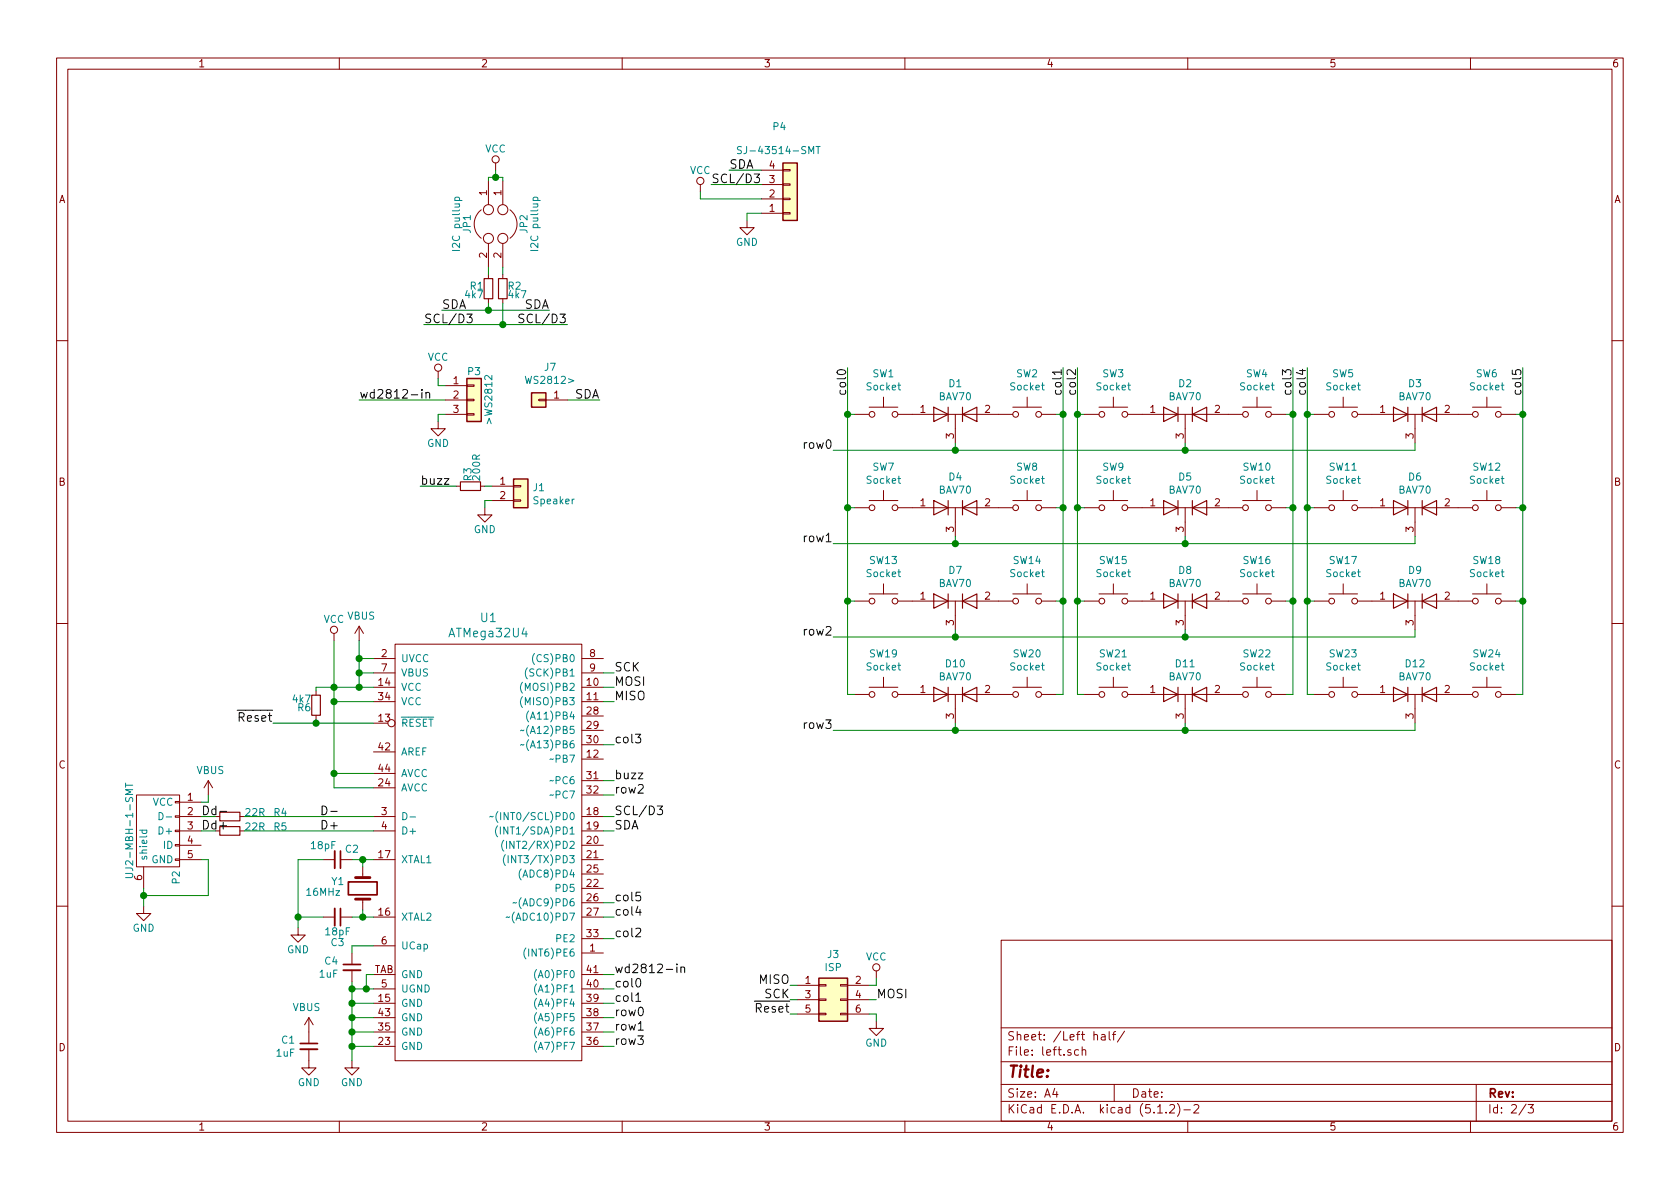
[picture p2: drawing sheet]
EESchema Schematic File Version 4
LIBS:lets_split_panel-cache
EELAYER 26 0
EELAYER END
$Descr A4 11693 8268
encoding utf-8
Sheet 2 3
Title ""
Date ""
Rev ""
Comp ""
Comment1 ""
Comment2 ""
Comment3 ""
Comment4 ""
$EndDescr
$Comp
L lets_split_panel-rescue:VCC-RESCUE-lets_split_panel #PWR01
U 1 1
P 4875 1325
F 0 "#PWR01" H 4875 1175 50  0001 C CNN
F 1 "VCC" H 4875 1475 50  0000 C CNN
F 2 "" H 4875 1325 50  0000 C CNN
F 3 "" H 4875 1325 50  0000 C CNN
	1    4875 1325
	1    0    0    -1  
$EndComp
$Comp
L lets_split_panel-rescue:GND-RESCUE-lets_split_panel #PWR02
U 1 1
P 5200 1525
F 0 "#PWR02" H 5200 1275 50  0001 C CNN
F 1 "GND" H 5200 1375 50  0000 C CNN
F 2 "" H 5200 1525 50  0000 C CNN
F 3 "" H 5200 1525 50  0000 C CNN
	1    5200 1525
	1    0    0    -1  
$EndComp
$Comp
L lets_split_panel-rescue:VCC-RESCUE-lets_split_panel #PWR03
U 1 1
P 2325 4450
F 0 "#PWR03" H 2325 4300 50  0001 C CNN
F 1 "VCC" H 2325 4600 50  0000 C CNN
F 2 "" H 2325 4450 50  0000 C CNN
F 3 "" H 2325 4450 50  0000 C CNN
	1    2325 4450
	1    0    0    -1  
$EndComp
$Comp
L lets_split_panel-rescue:GND-RESCUE-lets_split_panel #PWR04
U 1 1
P 2450 7375
F 0 "#PWR04" H 2450 7125 50  0001 C CNN
F 1 "GND" H 2450 7225 50  0000 C CNN
F 2 "" H 2450 7375 50  0000 C CNN
F 3 "" H 2450 7375 50  0000 C CNN
	1    2450 7375
	1    0    0    -1  
$EndComp
$Comp
L lets_split_panel-rescue:R_Small-RESCUE-lets_split_panel R2
U 1 1
P 3500 2000
F 0 "R2" H 3530 2020 50  0000 L CNN
F 1 "4k7" H 3530 1960 50  0000 L CNN
F 2 "Resistors_SMD:R_0603" H 3500 2000 50  0001 C CNN
F 3 "" H 3500 2000 50  0000 C CNN
	1    3500 2000
	1    0    0    -1  
$EndComp
$Comp
L lets_split_panel-rescue:R_Small-RESCUE-lets_split_panel R1
U 1 1
P 3400 2000
F 0 "R1" H 3430 2020 50  0000 L CNN
F 1 "4k7" H 3430 1960 50  0000 L CNN
F 2 "Resistors_SMD:R_0603" H 3400 2000 50  0001 C CNN
F 3 "" H 3400 2000 50  0000 C CNN
	1    3400 2000
	-1   0    0    -1  
$EndComp
$Comp
L lets_split_panel-rescue:Jumper-RESCUE-lets_split_panel JP1
U 1 1
P 3400 1550
F 0 "JP1" H 3400 1700 50  0000 C CNN
F 1 "I2C pullup" H 3400 1775 50  0000 C CNN
F 2 "Jumpers:Solder-jumper-NO" H 3400 1550 50  0001 C CNN
F 3 "" H 3400 1550 50  0000 C CNN
	1    3400 1550
	0    -1   1    0   
$EndComp
$Comp
L lets_split_panel-rescue:VCC-RESCUE-lets_split_panel #PWR05
U 1 1
P 3450 1175
F 0 "#PWR05" H 3450 1025 50  0001 C CNN
F 1 "VCC" H 3450 1325 50  0000 C CNN
F 2 "" H 3450 1175 50  0000 C CNN
F 3 "" H 3450 1175 50  0000 C CNN
	1    3450 1175
	1    0    0    -1  
$EndComp
$Comp
L lets_split_panel-rescue:USB_OTG-RESCUE-lets_split-RESCUE-lets_split_panel P2
U 1 1
P 1100 5775
F 0 "P2" H 1425 5650 50  0000 C CNN
F 1 "UJ2-MBH-1-SMT" H 1100 5975 50  0000 C CNN
F 2 "Connectors:USB-Mini-B-SMD" V 1050 5675 50  0001 C CNN
F 3 "" V 1050 5675 50  0000 C CNN
	1    1100 5775
	0    -1   1    0   
$EndComp
$Comp
L lets_split_panel-rescue:Conn_01x03-RESCUE-lets_split_panel P3
U 1 1
P 3300 2775
AR Path="/59DDE6F8" Ref="P3"  Part="1" 
AR Path="/5A0DE9BD/59DDE6F8" Ref="P3"  Part="1" 
F 0 "P3" H 3300 2975 50  0000 C CNN
F 1 ">WS2812" V 3400 2775 50  0000 C CNN
F 2 "Wirepads:SMD_PAD_1x03_Pitch2.54mm" H 3300 2775 50  0001 C CNN
F 3 "" H 3300 2775 50  0000 C CNN
	1    3300 2775
	1    0    0    -1  
$EndComp
$Comp
L lets_split_panel-rescue:VCC-RESCUE-lets_split_panel #PWR07
U 1 1
P 3050 2625
F 0 "#PWR07" H 3050 2475 50  0001 C CNN
F 1 "VCC" H 3050 2775 50  0000 C CNN
F 2 "" H 3050 2625 50  0000 C CNN
F 3 "" H 3050 2625 50  0000 C CNN
	1    3050 2625
	1    0    0    -1  
$EndComp
$Comp
L lets_split_panel-rescue:GND-RESCUE-lets_split_panel #PWR08
U 1 1
P 3050 2925
F 0 "#PWR08" H 3050 2675 50  0001 C CNN
F 1 "GND" H 3050 2775 50  0000 C CNN
F 2 "" H 3050 2925 50  0000 C CNN
F 3 "" H 3050 2925 50  0000 C CNN
	1    3050 2925
	1    0    0    -1  
$EndComp
$Comp
L lets_split_panel-rescue:Conn_01x02-RESCUE-lets_split_panel J1
U 1 1
P 3625 3375
F 0 "J1" H 3705 3367 50  0000 L CNN
F 1 "Speaker" H 3705 3276 50  0000 L CNN
F 2 "Buzzers_Beepers:Buzzer_12x9.5RM7.6" H 3625 3375 50  0001 C CNN
F 3 "" H 3625 3375 50  0001 C CNN
	1    3625 3375
	1    0    0    -1  
$EndComp
$Comp
L lets_split_panel-rescue:GND-RESCUE-lets_split_panel #PWR09
U 1 1
P 3375 3525
F 0 "#PWR09" H 3375 3275 50  0001 C CNN
F 1 "GND" H 3375 3375 50  0000 C CNN
F 2 "" H 3375 3525 50  0000 C CNN
F 3 "" H 3375 3525 50  0000 C CNN
	1    3375 3525
	1    0    0    -1  
$EndComp
$Comp
L lets_split_panel-rescue:R_Small-RESCUE-lets_split_panel R3
U 1 1
P 3275 3375
F 0 "R3" H 3305 3395 50  0000 L CNN
F 1 "200R" H 3305 3335 50  0000 L CNN
F 2 "Resistors_SMD:R_0603" H 3275 3375 50  0001 C CNN
F 3 "" H 3275 3375 50  0000 C CNN
	1    3275 3375
	0    -1   -1   0   
$EndComp
$Comp
L lets_split_panel-rescue:Conn_01x04-RESCUE-lets_split_panel P4
U 1 1
P 5500 1375
F 0 "P4" H 5425 875 50  0000 C CNN
F 1 "SJ-43514-SMT" H 5419 1041 50  0000 C CNN
F 2 "Connectors:SJ-4351X-SMT" H 5500 1375 50  0001 C CNN
F 3 "" H 5500 1375 50  0001 C CNN
	1    5500 1375
	1    0    0    1   
$EndComp
$Comp
L lets_split_panel-rescue:ATMega32U4-RESCUE-lets_split_panel U1
U 1 1
P 2850 5225
AR Path="/5A0C4D11" Ref="U1"  Part="1" 
AR Path="/5A0DE9BD/5A0C4D11" Ref="U1"  Part="1" 
F 0 "U1" H 3400 6162 60  0000 C CNN
F 1 "ATMega32U4" H 3400 6056 60  0000 C CNN
F 2 "SeeedOPL-IC-2016:QFN44G-0.5-7X7MM" H 4550 6175 60  0001 C CNN
F 3 "" H 4550 6175 60  0000 C CNN
	1    2850 5225
	1    0    0    -1  
$EndComp
$Comp
L lets_split_panel-rescue:Crystal-RESCUE-lets_split_panel Y1
U 1 1
P 2525 6175
F 0 "Y1" V 2475 6300 50  0000 L CNN
F 1 "16MHz" V 2550 6325 50  0000 L CNN
F 2 "Crystals:Crystal_SMD_Abracon_ABM3-2pin_5.0x3.2mm" H 2525 6175 50  0001 C CNN
F 3 "" H 2525 6175 50  0001 C CNN
	1    2525 6175
	0    -1   1    0   
$EndComp
$Comp
L lets_split_panel-rescue:R_Small-RESCUE-lets_split_panel R6
U 1 1
P 2200 4900
F 0 "R6" H 2230 4920 50  0000 L CNN
F 1 "4k7" H 2230 4860 50  0000 L CNN
F 2 "Resistors_SMD:R_0603" H 2200 4900 50  0001 C CNN
F 3 "" H 2200 4900 50  0000 C CNN
	1    2200 4900
	-1   0    0    1   
$EndComp
$Comp
L lets_split_panel-rescue:VBUS-RESCUE-lets_split_panel #PWR011
U 1 1
P 2500 4450
F 0 "#PWR011" H 2500 4300 50  0001 C CNN
F 1 "VBUS" H 2515 4623 50  0000 C CNN
F 2 "" H 2500 4450 50  0001 C CNN
F 3 "" H 2500 4450 50  0001 C CNN
	1    2500 4450
	1    0    0    -1  
$EndComp
$Comp
L lets_split_panel-rescue:C_Small-RESCUE-lets_split_panel C4
U 1 1
P 2450 6725
F 0 "C4" H 2542 6771 50  0000 L CNN
F 1 "1uF" H 2542 6680 50  0000 L CNN
F 2 "Capacitors_SMD:C_0603" H 2450 6725 50  0001 C CNN
F 3 "" H 2450 6725 50  0001 C CNN
	1    2450 6725
	-1   0    0    -1  
$EndComp
$Comp
L lets_split_panel-rescue:C_Small-RESCUE-lets_split_panel C2
U 1 1
P 2350 5975
F 0 "C2" V 2275 6075 50  0000 C CNN
F 1 "18pF" V 2250 5875 50  0000 C CNN
F 2 "Capacitors_SMD:C_0603" H 2350 5975 50  0001 C CNN
F 3 "" H 2350 5975 50  0001 C CNN
	1    2350 5975
	0    1    1    0   
$EndComp
$Comp
L lets_split_panel-rescue:C_Small-RESCUE-lets_split_panel C3
U 1 1
P 2350 6375
F 0 "C3" V 2525 6375 50  0000 C CNN
F 1 "18pF" V 2450 6375 50  0000 C CNN
F 2 "Capacitors_SMD:C_0603" H 2350 6375 50  0001 C CNN
F 3 "" H 2350 6375 50  0001 C CNN
	1    2350 6375
	0    1    1    0   
$EndComp
$Comp
L lets_split_panel-rescue:R_Small-RESCUE-lets_split_panel R4
U 1 1
P 1600 5675
F 0 "R4" V 1625 5375 50  0000 R CNN
F 1 "22R" V 1625 5575 50  0000 R CNN
F 2 "Resistors_SMD:R_0603" H 1600 5675 50  0001 C CNN
F 3 "" H 1600 5675 50  0000 C CNN
	1    1600 5675
	0    -1   -1   0   
$EndComp
$Comp
L lets_split_panel-rescue:R_Small-RESCUE-lets_split_panel R5
U 1 1
P 1600 5775
F 0 "R5" V 1625 5475 50  0000 R CNN
F 1 "22R" V 1625 5675 50  0000 R CNN
F 2 "Resistors_SMD:R_0603" H 1600 5775 50  0001 C CNN
F 3 "" H 1600 5775 50  0000 C CNN
	1    1600 5775
	0    -1   -1   0   
$EndComp
$Comp
L lets_split_panel-rescue:VBUS-RESCUE-lets_split_panel #PWR012
U 1 1
P 1450 5525
F 0 "#PWR012" H 1450 5375 50  0001 C CNN
F 1 "VBUS" H 1465 5698 50  0000 C CNN
F 2 "" H 1450 5525 50  0001 C CNN
F 3 "" H 1450 5525 50  0001 C CNN
	1    1450 5525
	1    0    0    -1  
$EndComp
$Comp
L lets_split_panel-rescue:GND-RESCUE-lets_split_panel #PWR013
U 1 1
P 2075 6450
F 0 "#PWR013" H 2075 6200 50  0001 C CNN
F 1 "GND" H 2075 6300 50  0000 C CNN
F 2 "" H 2075 6450 50  0000 C CNN
F 3 "" H 2075 6450 50  0000 C CNN
	1    2075 6450
	1    0    0    -1  
$EndComp
$Comp
L lets_split_panel-rescue:GND-RESCUE-lets_split_panel #PWR014
U 1 1
P 1000 6300
F 0 "#PWR014" H 1000 6050 50  0001 C CNN
F 1 "GND" H 1000 6150 50  0000 C CNN
F 2 "" H 1000 6300 50  0000 C CNN
F 3 "" H 1000 6300 50  0000 C CNN
	1    1000 6300
	1    0    0    -1  
$EndComp
$Comp
L lets_split_panel-rescue:C_Small-RESCUE-lets_split_panel C1
U 1 1
P 2150 7275
F 0 "C1" H 2242 7321 50  0000 L CNN
F 1 "1uF" H 2242 7230 50  0000 L CNN
F 2 "Capacitors_SMD:C_0603" H 2150 7275 50  0001 C CNN
F 3 "" H 2150 7275 50  0001 C CNN
	1    2150 7275
	-1   0    0    -1  
$EndComp
$Comp
L lets_split_panel-rescue:VBUS-RESCUE-lets_split_panel #PWR016
U 1 1
P 2150 7175
F 0 "#PWR016" H 2150 7025 50  0001 C CNN
F 1 "VBUS" H 2165 7348 50  0000 C CNN
F 2 "" H 2150 7175 50  0001 C CNN
F 3 "" H 2150 7175 50  0001 C CNN
	1    2150 7175
	-1   0    0    -1  
$EndComp
$Comp
L lets_split_panel-rescue:GND-RESCUE-lets_split_panel #PWR017
U 1 1
P 2150 7375
F 0 "#PWR017" H 2150 7125 50  0001 C CNN
F 1 "GND" H 2150 7225 50  0000 C CNN
F 2 "" H 2150 7375 50  0000 C CNN
F 3 "" H 2150 7375 50  0000 C CNN
	1    2150 7375
	-1   0    0    -1  
$EndComp
Text Label 2225 5675 0    60   ~ 0
D-
Text Label 2225 5775 0    60   ~ 0
D+
$Comp
L lets_split_panel-rescue:Jumper-RESCUE-lets_split_panel JP2
U 1 1
P 3500 1550
F 0 "JP2" H 3500 1700 50  0000 C CNN
F 1 "I2C pullup" H 3500 1775 50  0000 C CNN
F 2 "Jumpers:Solder-jumper-NO" H 3500 1550 50  0001 C CNN
F 3 "" H 3500 1550 50  0000 C CNN
	1    3500 1550
	0    1    1    0   
$EndComp
$Comp
L lets_split_panel-rescue:Conn_02x03_Odd_Even-RESCUE-lets_split_panel J3
U 1 1
P 5750 6950
F 0 "J3" H 5800 7267 50  0000 C CNN
F 1 "ISP" H 5800 7176 50  0000 C CNN
F 2 "Pin_Headers:Pin_Header_Straight_2x03_Pitch2.54mm" H 5750 6950 50  0001 C CNN
F 3 "" H 5750 6950 50  0001 C CNN
	1    5750 6950
	1    0    0    -1  
$EndComp
$Comp
L lets_split_panel-rescue:VCC-RESCUE-lets_split_panel #PWR018
U 1 1
P 6100 6800
F 0 "#PWR018" H 6100 6650 50  0001 C CNN
F 1 "VCC" H 6100 6950 50  0000 C CNN
F 2 "" H 6100 6800 50  0000 C CNN
F 3 "" H 6100 6800 50  0000 C CNN
	1    6100 6800
	1    0    0    -1  
$EndComp
$Comp
L lets_split_panel-rescue:GND-RESCUE-lets_split_panel #PWR019
U 1 1
P 6100 7100
F 0 "#PWR019" H 6100 6850 50  0001 C CNN
F 1 "GND" H 6100 6950 50  0000 C CNN
F 2 "" H 6100 7100 50  0000 C CNN
F 3 "" H 6100 7100 50  0000 C CNN
	1    6100 7100
	1    0    0    -1  
$EndComp
Wire Wire Line
	4200 7275 4275 7275
Wire Wire Line
	4200 7175 4275 7175
Wire Wire Line
	4200 7075 4275 7075
Wire Wire Line
	4200 6975 4275 6975
Wire Wire Line
	4200 6875 4275 6875
Wire Wire Line
	4200 6775 4275 6775
Wire Wire Line
	4200 6525 4275 6525
Wire Wire Line
	4200 6375 4275 6375
Wire Wire Line
	4200 6275 4275 6275
Wire Wire Line
	4200 5775 4275 5775
Wire Wire Line
	4200 5675 4275 5675
Wire Wire Line
	4200 5525 4275 5525
Wire Wire Line
	4200 5425 4275 5425
Wire Wire Line
	4200 5175 4275 5175
Wire Wire Line
	4200 4875 4275 4875
Wire Wire Line
	4200 4775 4275 4775
Wire Wire Line
	4200 4675 4275 4675
Wire Wire Line
	6100 6850 6100 6800
Wire Wire Line
	6050 6850 6100 6850
Wire Wire Line
	6100 7050 6100 7100
Wire Wire Line
	6050 7050 6100 7050
Connection ~ 3450 1225
Wire Wire Line
	3450 1225 3450 1175
Wire Wire Line
	3500 1225 3500 1250
Wire Wire Line
	3400 1225 3450 1225
Wire Wire Line
	3400 1250 3400 1225
Connection ~ 2500 4675
Connection ~ 2500 4775
Connection ~ 2550 6875
Wire Wire Line
	2550 6775 2550 6875
Wire Wire Line
	2600 6775 2550 6775
Connection ~ 1000 6225
Wire Wire Line
	1450 5975 1400 5975
Wire Wire Line
	1450 6225 1450 5975
Wire Wire Line
	1000 6225 1450 6225
Wire Wire Line
	2075 5975 2075 6375
Wire Wire Line
	2450 7275 2600 7275
Wire Wire Line
	2250 6375 2075 6375
Wire Wire Line
	2075 5975 2250 5975
Wire Wire Line
	1000 6175 1000 6225
Wire Wire Line
	1450 5575 1450 5525
Wire Wire Line
	1400 5575 1450 5575
Wire Wire Line
	2600 5775 1700 5775
Wire Wire Line
	1700 5675 2600 5675
Connection ~ 2075 6375
Connection ~ 2525 5975
Connection ~ 2525 6375
Connection ~ 2450 6875
Wire Wire Line
	2450 6575 2600 6575
Wire Wire Line
	2450 6625 2450 6575
Connection ~ 2500 4575
Wire Wire Line
	2600 4575 2500 4575
Wire Wire Line
	2500 4675 2600 4675
Wire Wire Line
	2500 4775 2500 4675
Wire Wire Line
	2200 4775 2200 4800
Connection ~ 2200 5025
Wire Wire Line
	2200 5025 2200 5000
Wire Wire Line
	2450 6375 2525 6375
Wire Wire Line
	2525 6325 2525 6375
Wire Wire Line
	2450 5975 2525 5975
Wire Wire Line
	2525 6025 2525 5975
Connection ~ 2325 5375
Wire Wire Line
	2325 5375 2600 5375
Connection ~ 2325 4875
Wire Wire Line
	2325 5475 2600 5475
Connection ~ 2325 4775
Wire Wire Line
	2325 4875 2600 4875
Wire Wire Line
	3950 2775 4175 2775
Connection ~ 2450 6975
Wire Wire Line
	2450 6875 2550 6875
Connection ~ 2450 7075
Wire Wire Line
	2450 6975 2600 6975
Wire Wire Line
	2500 2775 3100 2775
Wire Wire Line
	3375 3375 3425 3375
Wire Wire Line
	3375 3475 3375 3525
Wire Wire Line
	3425 3475 3375 3475
Wire Wire Line
	3050 2875 3100 2875
Wire Wire Line
	3050 2925 3050 2875
Wire Wire Line
	3050 2675 3100 2675
Wire Wire Line
	3050 2625 3050 2675
Wire Wire Line
	4875 1325 4875 1375
Wire Wire Line
	5200 1475 5300 1475
Wire Wire Line
	5200 1525 5200 1475
Connection ~ 3500 2250
Connection ~ 3400 2150
Wire Wire Line
	3500 1850 3500 1900
Wire Wire Line
	3400 1900 3400 1850
Wire Wire Line
	3400 2150 3400 2100
Wire Wire Line
	3075 2150 3400 2150
Wire Wire Line
	3500 2250 3500 2100
Wire Wire Line
	2950 2250 3500 2250
Wire Wire Line
	2325 4450 2325 4775
Wire Wire Line
	2200 4775 2325 4775
Connection ~ 2450 7175
Wire Wire Line
	2450 7075 2600 7075
Connection ~ 2450 7275
Wire Wire Line
	2450 7175 2600 7175
Wire Wire Line
	2450 6825 2450 6875
Wire Wire Line
	4875 1375 5300 1375
Text Label 4275 7275 0    60   ~ 0
row3
Text Label 4275 7175 0    60   ~ 0
row1
Text Label 4275 7075 0    60   ~ 0
row0
Text Label 4275 6975 0    60   ~ 0
col1
Text Label 4275 6875 0    60   ~ 0
col0
Text Label 4275 6775 0    60   ~ 0
wd2812-in
Text Label 4275 6525 0    60   ~ 0
col2
Text Label 4275 6375 0    60   ~ 0
col4
Text Label 4275 6275 0    60   ~ 0
col5
Text Label 4275 5775 0    60   ~ 0
SDA
Text Label 4275 5675 0    60   ~ 0
SCL/D3
Text Label 4275 5525 0    60   ~ 0
row2
Text Label 4275 5425 0    60   ~ 0
buzz
Text Label 4275 5175 0    60   ~ 0
col3
Text Label 4275 4875 0    60   ~ 0
MISO
Text Label 4275 4775 0    60   ~ 0
MOSI
Text Label 4275 4675 0    60   ~ 0
SCK
Wire Wire Line
	5500 6850 5550 6850
Wire Wire Line
	6050 6950 6100 6950
Wire Wire Line
	5550 6950 5500 6950
Text Label 5500 6850 2    60   ~ 0
MISO
Text Label 6100 6950 0    60   ~ 0
MOSI
Text Label 5500 6950 2    60   ~ 0
SCK
Text Label 5800 5075 2    60   ~ 0
row3
Text Label 5800 3775 2    60   ~ 0
row1
Text Label 5800 3125 2    60   ~ 0
row0
Text Label 7400 2550 3    60   ~ 0
col1
Text Label 5900 2550 3    60   ~ 0
col0
Text Label 9000 2550 3    60   ~ 0
col3
Text Label 5800 4425 2    60   ~ 0
row2
Text Label 7500 2550 3    60   ~ 0
col2
Text Label 9100 2550 3    60   ~ 0
col4
Text Label 10600 2550 3    60   ~ 0
col5
Wire Wire Line
	5550 7050 5500 7050
Text Label 5500 7050 2    60   ~ 0
~Reset
Text Label 1900 5025 2    60   ~ 0
~Reset
Wire Wire Line
	3175 3375 2925 3375
Text Label 2925 3375 0    60   ~ 0
buzz
Text Label 2500 2775 0    60   ~ 0
wd2812-in
Text Label 4175 2775 2    60   ~ 0
SDA
Text Label 3825 2150 2    60   ~ 0
SDA
Text Label 3075 2150 0    60   ~ 0
SDA
Text Label 3950 2250 2    60   ~ 0
SCL/D3
Text Label 2950 2250 0    60   ~ 0
SCL/D3
Wire Wire Line
	5300 1175 5075 1175
Text Label 5075 1175 0    60   ~ 0
SDA
Wire Wire Line
	5300 1275 4950 1275
Text Label 4950 1275 0    60   ~ 0
SCL/D3
Wire Wire Line
	1400 5675 1500 5675
Wire Wire Line
	1400 5775 1500 5775
Text Label 1400 5675 0    60   ~ 0
Dd-
Text Label 1400 5775 0    60   ~ 0
Dd+
$Comp
L lets_split_panel-rescue:Conn_01x01-RESCUE-lets_split_panel J7
U 1 1
P 3750 2775
F 0 "J7" H 3670 2550 50  0000 C CNN
F 1 "WS2812>" H 3670 2641 50  0000 C CNN
F 2 "Pin_Headers:Pin_Header_Straight_1x01_Pitch2.54mm" H 3750 2775 50  0001 C CNN
F 3 "~" H 3750 2775 50  0001 C CNN
	1    3750 2775
	-1   0    0    1   
$EndComp
$Comp
L device:D_x2_KCom_AAK D1
U 1 1
P 6650 2875
F 0 "D1" H 6650 3091 50  0000 C CNN
F 1 "BAV70" H 6650 3000 50  0000 C CNN
F 2 "TO_SOT_Packages_SMD:SOT-23" H 6650 2875 50  0001 C CNN
F 3 "" H 6650 2875 50  0001 C CNN
	1    6650 2875
	1    0    0    -1  
$EndComp
$Comp
L lets_split_panel-rescue:SW_Push-RESCUE-lets_split_panel SW1
U 1 1
P 6150 2875
F 0 "SW1" H 6150 3160 50  0000 C CNN
F 1 "Socket" H 6150 3069 50  0000 C CNN
F 2 "CherryMX:Kailh-socket" H 6150 3075 50  0001 C CNN
F 3 "" H 6150 3075 50  0001 C CNN
	1    6150 2875
	1    0    0    -1  
$EndComp
Wire Wire Line
	5950 2875 5900 2875
Wire Wire Line
	5900 2550 5900 2875
Wire Wire Line
	7400 2550 7400 2875
Wire Wire Line
	7400 2875 7350 2875
Wire Wire Line
	6650 3075 6650 3125
Wire Wire Line
	5800 3125 6650 3125
$Comp
L device:D_x2_KCom_AAK D2
U 1 1
P 8250 2875
F 0 "D2" H 8250 3091 50  0000 C CNN
F 1 "BAV70" H 8250 3000 50  0000 C CNN
F 2 "TO_SOT_Packages_SMD:SOT-23" H 8250 2875 50  0001 C CNN
F 3 "" H 8250 2875 50  0001 C CNN
	1    8250 2875
	1    0    0    -1  
$EndComp
Wire Wire Line
	7550 2875 7500 2875
Wire Wire Line
	7500 2550 7500 2875
Wire Wire Line
	9000 2550 9000 2875
Wire Wire Line
	9000 2875 8950 2875
Wire Wire Line
	8250 3125 8250 3075
$Comp
L device:D_x2_KCom_AAK D3
U 1 1
P 9850 2875
F 0 "D3" H 9850 3091 50  0000 C CNN
F 1 "BAV70" H 9850 3000 50  0000 C CNN
F 2 "TO_SOT_Packages_SMD:SOT-23" H 9850 2875 50  0001 C CNN
F 3 "" H 9850 2875 50  0001 C CNN
	1    9850 2875
	1    0    0    -1  
$EndComp
Wire Wire Line
	9150 2875 9100 2875
Wire Wire Line
	9100 2550 9100 2875
Wire Wire Line
	10600 2550 10600 2875
Wire Wire Line
	10600 2875 10550 2875
Wire Wire Line
	9850 3125 9850 3075
Connection ~ 6650 3125
Connection ~ 8250 3125
$Comp
L lets_split_panel-rescue:SW_Push-RESCUE-lets_split_panel SW2
U 1 1
P 7150 2875
F 0 "SW2" H 7150 3160 50  0000 C CNN
F 1 "Socket" H 7150 3069 50  0000 C CNN
F 2 "CherryMX:Kailh-socket" H 7150 3075 50  0001 C CNN
F 3 "" H 7150 3075 50  0001 C CNN
	1    7150 2875
	1    0    0    -1  
$EndComp
$Comp
L lets_split_panel-rescue:SW_Push-RESCUE-lets_split_panel SW3
U 1 1
P 7750 2875
F 0 "SW3" H 7750 3160 50  0000 C CNN
F 1 "Socket" H 7750 3069 50  0000 C CNN
F 2 "CherryMX:Kailh-socket" H 7750 3075 50  0001 C CNN
F 3 "" H 7750 3075 50  0001 C CNN
	1    7750 2875
	1    0    0    -1  
$EndComp
$Comp
L lets_split_panel-rescue:SW_Push-RESCUE-lets_split_panel SW4
U 1 1
P 8750 2875
F 0 "SW4" H 8750 3160 50  0000 C CNN
F 1 "Socket" H 8750 3069 50  0000 C CNN
F 2 "CherryMX:Kailh-socket" H 8750 3075 50  0001 C CNN
F 3 "" H 8750 3075 50  0001 C CNN
	1    8750 2875
	1    0    0    -1  
$EndComp
$Comp
L lets_split_panel-rescue:SW_Push-RESCUE-lets_split_panel SW5
U 1 1
P 9350 2875
F 0 "SW5" H 9350 3160 50  0000 C CNN
F 1 "Socket" H 9350 3069 50  0000 C CNN
F 2 "CherryMX:Kailh-socket" H 9350 3075 50  0001 C CNN
F 3 "" H 9350 3075 50  0001 C CNN
	1    9350 2875
	1    0    0    -1  
$EndComp
$Comp
L lets_split_panel-rescue:SW_Push-RESCUE-lets_split_panel SW6
U 1 1
P 10350 2875
F 0 "SW6" H 10350 3160 50  0000 C CNN
F 1 "Socket" H 10350 3069 50  0000 C CNN
F 2 "CherryMX:Kailh-socket" H 10350 3075 50  0001 C CNN
F 3 "" H 10350 3075 50  0001 C CNN
	1    10350 2875
	1    0    0    -1  
$EndComp
$Comp
L device:D_x2_KCom_AAK D4
U 1 1
P 6650 3525
F 0 "D4" H 6650 3741 50  0000 C CNN
F 1 "BAV70" H 6650 3650 50  0000 C CNN
F 2 "TO_SOT_Packages_SMD:SOT-23" H 6650 3525 50  0001 C CNN
F 3 "" H 6650 3525 50  0001 C CNN
	1    6650 3525
	1    0    0    -1  
$EndComp
$Comp
L lets_split_panel-rescue:SW_Push-RESCUE-lets_split_panel SW7
U 1 1
P 6150 3525
F 0 "SW7" H 6150 3810 50  0000 C CNN
F 1 "Socket" H 6150 3719 50  0000 C CNN
F 2 "CherryMX:Kailh-socket" H 6150 3725 50  0001 C CNN
F 3 "" H 6150 3725 50  0001 C CNN
	1    6150 3525
	1    0    0    -1  
$EndComp
Wire Wire Line
	5950 3525 5900 3525
Wire Wire Line
	7400 3525 7350 3525
Wire Wire Line
	6650 3725 6650 3775
Wire Wire Line
	5800 3775 6650 3775
$Comp
L device:D_x2_KCom_AAK D5
U 1 1
P 8250 3525
F 0 "D5" H 8250 3741 50  0000 C CNN
F 1 "BAV70" H 8250 3650 50  0000 C CNN
F 2 "TO_SOT_Packages_SMD:SOT-23" H 8250 3525 50  0001 C CNN
F 3 "" H 8250 3525 50  0001 C CNN
	1    8250 3525
	1    0    0    -1  
$EndComp
Wire Wire Line
	7500 3525 7550 3525
Wire Wire Line
	9000 3525 8950 3525
Wire Wire Line
	8250 3775 8250 3725
$Comp
L device:D_x2_KCom_AAK D6
U 1 1
P 9850 3525
F 0 "D6" H 9850 3741 50  0000 C CNN
F 1 "BAV70" H 9850 3650 50  0000 C CNN
F 2 "TO_SOT_Packages_SMD:SOT-23" H 9850 3525 50  0001 C CNN
F 3 "" H 9850 3525 50  0001 C CNN
	1    9850 3525
	1    0    0    -1  
$EndComp
Wire Wire Line
	9150 3525 9100 3525
Wire Wire Line
	10600 3525 10550 3525
Wire Wire Line
	9850 3775 9850 3725
Connection ~ 6650 3775
Connection ~ 8250 3775
$Comp
L lets_split_panel-rescue:SW_Push-RESCUE-lets_split_panel SW8
U 1 1
P 7150 3525
F 0 "SW8" H 7150 3810 50  0000 C CNN
F 1 "Socket" H 7150 3719 50  0000 C CNN
F 2 "CherryMX:Kailh-socket" H 7150 3725 50  0001 C CNN
F 3 "" H 7150 3725 50  0001 C CNN
	1    7150 3525
	1    0    0    -1  
$EndComp
$Comp
L lets_split_panel-rescue:SW_Push-RESCUE-lets_split_panel SW9
U 1 1
P 7750 3525
F 0 "SW9" H 7750 3810 50  0000 C CNN
F 1 "Socket" H 7750 3719 50  0000 C CNN
F 2 "CherryMX:Kailh-socket" H 7750 3725 50  0001 C CNN
F 3 "" H 7750 3725 50  0001 C CNN
	1    7750 3525
	1    0    0    -1  
$EndComp
$Comp
L lets_split_panel-rescue:SW_Push-RESCUE-lets_split_panel SW10
U 1 1
P 8750 3525
F 0 "SW10" H 8750 3810 50  0000 C CNN
F 1 "Socket" H 8750 3719 50  0000 C CNN
F 2 "CherryMX:Kailh-socket" H 8750 3725 50  0001 C CNN
F 3 "" H 8750 3725 50  0001 C CNN
	1    8750 3525
	1    0    0    -1  
$EndComp
$Comp
L lets_split_panel-rescue:SW_Push-RESCUE-lets_split_panel SW11
U 1 1
P 9350 3525
F 0 "SW11" H 9350 3810 50  0000 C CNN
F 1 "Socket" H 9350 3719 50  0000 C CNN
F 2 "CherryMX:Kailh-socket" H 9350 3725 50  0001 C CNN
F 3 "" H 9350 3725 50  0001 C CNN
	1    9350 3525
	1    0    0    -1  
$EndComp
$Comp
L lets_split_panel-rescue:SW_Push-RESCUE-lets_split_panel SW12
U 1 1
P 10350 3525
F 0 "SW12" H 10350 3810 50  0000 C CNN
F 1 "Socket" H 10350 3719 50  0000 C CNN
F 2 "CherryMX:Kailh-socket" H 10350 3725 50  0001 C CNN
F 3 "" H 10350 3725 50  0001 C CNN
	1    10350 3525
	1    0    0    -1  
$EndComp
$Comp
L device:D_x2_KCom_AAK D7
U 1 1
P 6650 4175
F 0 "D7" H 6650 4391 50  0000 C CNN
F 1 "BAV70" H 6650 4300 50  0000 C CNN
F 2 "TO_SOT_Packages_SMD:SOT-23" H 6650 4175 50  0001 C CNN
F 3 "" H 6650 4175 50  0001 C CNN
	1    6650 4175
	1    0    0    -1  
$EndComp
$Comp
L lets_split_panel-rescue:SW_Push-RESCUE-lets_split_panel SW13
U 1 1
P 6150 4175
F 0 "SW13" H 6150 4460 50  0000 C CNN
F 1 "Socket" H 6150 4369 50  0000 C CNN
F 2 "CherryMX:Kailh-socket" H 6150 4375 50  0001 C CNN
F 3 "" H 6150 4375 50  0001 C CNN
	1    6150 4175
	1    0    0    -1  
$EndComp
Wire Wire Line
	5950 4175 5900 4175
Wire Wire Line
	7400 4175 7350 4175
Wire Wire Line
	6650 4375 6650 4425
Wire Wire Line
	5800 4425 6650 4425
$Comp
L device:D_x2_KCom_AAK D8
U 1 1
P 8250 4175
F 0 "D8" H 8250 4391 50  0000 C CNN
F 1 "BAV70" H 8250 4300 50  0000 C CNN
F 2 "TO_SOT_Packages_SMD:SOT-23" H 8250 4175 50  0001 C CNN
F 3 "" H 8250 4175 50  0001 C CNN
	1    8250 4175
	1    0    0    -1  
$EndComp
Wire Wire Line
	7500 4175 7550 4175
Wire Wire Line
	9000 4175 8950 4175
Wire Wire Line
	8250 4425 8250 4375
$Comp
L device:D_x2_KCom_AAK D9
U 1 1
P 9850 4175
F 0 "D9" H 9850 4391 50  0000 C CNN
F 1 "BAV70" H 9850 4300 50  0000 C CNN
F 2 "TO_SOT_Packages_SMD:SOT-23" H 9850 4175 50  0001 C CNN
F 3 "" H 9850 4175 50  0001 C CNN
	1    9850 4175
	1    0    0    -1  
$EndComp
Wire Wire Line
	9150 4175 9100 4175
Wire Wire Line
	10600 4175 10550 4175
Wire Wire Line
	9850 4425 9850 4375
Connection ~ 6650 4425
Connection ~ 8250 4425
$Comp
L lets_split_panel-rescue:SW_Push-RESCUE-lets_split_panel SW14
U 1 1
P 7150 4175
F 0 "SW14" H 7150 4460 50  0000 C CNN
F 1 "Socket" H 7150 4369 50  0000 C CNN
F 2 "CherryMX:Kailh-socket" H 7150 4375 50  0001 C CNN
F 3 "" H 7150 4375 50  0001 C CNN
	1    7150 4175
	1    0    0    -1  
$EndComp
$Comp
L lets_split_panel-rescue:SW_Push-RESCUE-lets_split_panel SW15
U 1 1
P 7750 4175
F 0 "SW15" H 7750 4460 50  0000 C CNN
F 1 "Socket" H 7750 4369 50  0000 C CNN
F 2 "CherryMX:Kailh-socket" H 7750 4375 50  0001 C CNN
F 3 "" H 7750 4375 50  0001 C CNN
	1    7750 4175
	1    0    0    -1  
$EndComp
$Comp
L lets_split_panel-rescue:SW_Push-RESCUE-lets_split_panel SW16
U 1 1
P 8750 4175
F 0 "SW16" H 8750 4460 50  0000 C CNN
F 1 "Socket" H 8750 4369 50  0000 C CNN
F 2 "CherryMX:Kailh-socket" H 8750 4375 50  0001 C CNN
F 3 "" H 8750 4375 50  0001 C CNN
	1    8750 4175
	1    0    0    -1  
$EndComp
$Comp
L lets_split_panel-rescue:SW_Push-RESCUE-lets_split_panel SW17
U 1 1
P 9350 4175
F 0 "SW17" H 9350 4460 50  0000 C CNN
F 1 "Socket" H 9350 4369 50  0000 C CNN
F 2 "CherryMX:Kailh-socket" H 9350 4375 50  0001 C CNN
F 3 "" H 9350 4375 50  0001 C CNN
	1    9350 4175
	1    0    0    -1  
$EndComp
$Comp
L lets_split_panel-rescue:SW_Push-RESCUE-lets_split_panel SW18
U 1 1
P 10350 4175
F 0 "SW18" H 10350 4460 50  0000 C CNN
F 1 "Socket" H 10350 4369 50  0000 C CNN
F 2 "CherryMX:Kailh-socket" H 10350 4375 50  0001 C CNN
F 3 "" H 10350 4375 50  0001 C CNN
	1    10350 4175
	1    0    0    -1  
$EndComp
$Comp
L device:D_x2_KCom_AAK D10
U 1 1
P 6650 4825
F 0 "D10" H 6650 5041 50  0000 C CNN
F 1 "BAV70" H 6650 4950 50  0000 C CNN
F 2 "TO_SOT_Packages_SMD:SOT-23" H 6650 4825 50  0001 C CNN
F 3 "" H 6650 4825 50  0001 C CNN
	1    6650 4825
	1    0    0    -1  
$EndComp
$Comp
L lets_split_panel-rescue:SW_Push-RESCUE-lets_split_panel SW19
U 1 1
P 6150 4825
F 0 "SW19" H 6150 5110 50  0000 C CNN
F 1 "Socket" H 6150 5019 50  0000 C CNN
F 2 "CherryMX:Kailh-socket" H 6150 5025 50  0001 C CNN
F 3 "" H 6150 5025 50  0001 C CNN
	1    6150 4825
	1    0    0    -1  
$EndComp
Wire Wire Line
	5900 4825 5950 4825
Wire Wire Line
	7400 4825 7350 4825
Wire Wire Line
	6650 5025 6650 5075
Wire Wire Line
	5800 5075 6650 5075
$Comp
L device:D_x2_KCom_AAK D11
U 1 1
P 8250 4825
F 0 "D11" H 8250 5041 50  0000 C CNN
F 1 "BAV70" H 8250 4950 50  0000 C CNN
F 2 "TO_SOT_Packages_SMD:SOT-23" H 8250 4825 50  0001 C CNN
F 3 "" H 8250 4825 50  0001 C CNN
	1    8250 4825
	1    0    0    -1  
$EndComp
Wire Wire Line
	7500 4825 7550 4825
Wire Wire Line
	9000 4825 8950 4825
Wire Wire Line
	8250 5075 8250 5025
$Comp
L device:D_x2_KCom_AAK D12
U 1 1
P 9850 4825
F 0 "D12" H 9850 5041 50  0000 C CNN
F 1 "BAV70" H 9850 4950 50  0000 C CNN
F 2 "TO_SOT_Packages_SMD:SOT-23" H 9850 4825 50  0001 C CNN
F 3 "" H 9850 4825 50  0001 C CNN
	1    9850 4825
	1    0    0    -1  
$EndComp
Wire Wire Line
	9100 4825 9150 4825
Wire Wire Line
	10600 4825 10550 4825
Wire Wire Line
	9850 5075 9850 5025
Connection ~ 6650 5075
Connection ~ 8250 5075
$Comp
L lets_split_panel-rescue:SW_Push-RESCUE-lets_split_panel SW20
U 1 1
P 7150 4825
F 0 "SW20" H 7150 5110 50  0000 C CNN
F 1 "Socket" H 7150 5019 50  0000 C CNN
F 2 "CherryMX:Kailh-socket" H 7150 5025 50  0001 C CNN
F 3 "" H 7150 5025 50  0001 C CNN
	1    7150 4825
	1    0    0    -1  
$EndComp
$Comp
L lets_split_panel-rescue:SW_Push-RESCUE-lets_split_panel SW21
U 1 1
P 7750 4825
F 0 "SW21" H 7750 5110 50  0000 C CNN
F 1 "Socket" H 7750 5019 50  0000 C CNN
F 2 "CherryMX:Kailh-socket" H 7750 5025 50  0001 C CNN
F 3 "" H 7750 5025 50  0001 C CNN
	1    7750 4825
	1    0    0    -1  
$EndComp
$Comp
L lets_split_panel-rescue:SW_Push-RESCUE-lets_split_panel SW22
U 1 1
P 8750 4825
F 0 "SW22" H 8750 5110 50  0000 C CNN
F 1 "Socket" H 8750 5019 50  0000 C CNN
F 2 "CherryMX:Kailh-socket" H 8750 5025 50  0001 C CNN
F 3 "" H 8750 5025 50  0001 C CNN
	1    8750 4825
	1    0    0    -1  
$EndComp
$Comp
L lets_split_panel-rescue:SW_Push-RESCUE-lets_split_panel SW23
U 1 1
P 9350 4825
F 0 "SW23" H 9350 5110 50  0000 C CNN
F 1 "Socket" H 9350 5019 50  0000 C CNN
F 2 "CherryMX:Kailh-socket" H 9350 5025 50  0001 C CNN
F 3 "" H 9350 5025 50  0001 C CNN
	1    9350 4825
	1    0    0    -1  
$EndComp
$Comp
L lets_split_panel-rescue:SW_Push-RESCUE-lets_split_panel SW24
U 1 1
P 10350 4825
F 0 "SW24" H 10350 5110 50  0000 C CNN
F 1 "Socket" H 10350 5019 50  0000 C CNN
F 2 "CherryMX:Kailh-socket" H 10350 5025 50  0001 C CNN
F 3 "" H 10350 5025 50  0001 C CNN
	1    10350 4825
	1    0    0    -1  
$EndComp
Connection ~ 5900 4175
Connection ~ 5900 3525
Connection ~ 5900 2875
Connection ~ 7400 2875
Connection ~ 7500 2875
Connection ~ 7400 3525
Connection ~ 7500 3525
Connection ~ 7400 4175
Connection ~ 7500 4175
Connection ~ 9000 2875
Connection ~ 9000 3525
Connection ~ 9000 4175
Connection ~ 9100 4175
Connection ~ 9100 3525
Connection ~ 9100 2875
Connection ~ 10600 4175
Connection ~ 10600 3525
Connection ~ 10600 2875
Wire Wire Line
	1900 5025 2200 5025
Wire Wire Line
	3450 1225 3500 1225
Wire Wire Line
	2500 4675 2500 4575
Wire Wire Line
	2500 4775 2600 4775
Wire Wire Line
	2550 6875 2600 6875
Wire Wire Line
	1000 6225 1000 6300
Wire Wire Line
	2075 6375 2075 6450
Wire Wire Line
	2525 5975 2600 5975
Wire Wire Line
	2525 6375 2600 6375
Wire Wire Line
	2450 6875 2450 6975
Wire Wire Line
	2500 4575 2500 4450
Wire Wire Line
	2200 5025 2600 5025
Wire Wire Line
	2325 5375 2325 5475
Wire Wire Line
	2325 4875 2325 5375
Wire Wire Line
	2325 4775 2325 4875
Wire Wire Line
	2325 4775 2500 4775
Wire Wire Line
	2450 6975 2450 7075
Wire Wire Line
	2450 7075 2450 7175
Wire Wire Line
	3500 2250 3950 2250
Wire Wire Line
	3400 2150 3825 2150
Wire Wire Line
	2450 7175 2450 7275
Wire Wire Line
	2450 7275 2450 7375
Wire Wire Line
	6650 3125 8250 3125
Wire Wire Line
	8250 3125 9850 3125
Wire Wire Line
	6650 3775 8250 3775
Wire Wire Line
	8250 3775 9850 3775
Wire Wire Line
	6650 4425 8250 4425
Wire Wire Line
	8250 4425 9850 4425
Wire Wire Line
	6650 5075 8250 5075
Wire Wire Line
	8250 5075 9850 5075
Wire Wire Line
	5900 4175 5900 4825
Wire Wire Line
	5900 3525 5900 4175
Wire Wire Line
	5900 2875 5900 3525
Wire Wire Line
	7400 2875 7400 3525
Wire Wire Line
	7500 2875 7500 3525
Wire Wire Line
	7400 3525 7400 4175
Wire Wire Line
	7500 3525 7500 4175
Wire Wire Line
	7400 4175 7400 4825
Wire Wire Line
	7500 4175 7500 4825
Wire Wire Line
	9000 2875 9000 3525
Wire Wire Line
	9000 3525 9000 4175
Wire Wire Line
	9000 4175 9000 4825
Wire Wire Line
	9100 4175 9100 4825
Wire Wire Line
	9100 3525 9100 4175
Wire Wire Line
	9100 2875 9100 3525
Wire Wire Line
	10600 4175 10600 4825
Wire Wire Line
	10600 3525 10600 4175
Wire Wire Line
	10600 2875 10600 3525
$EndSCHEMATC
